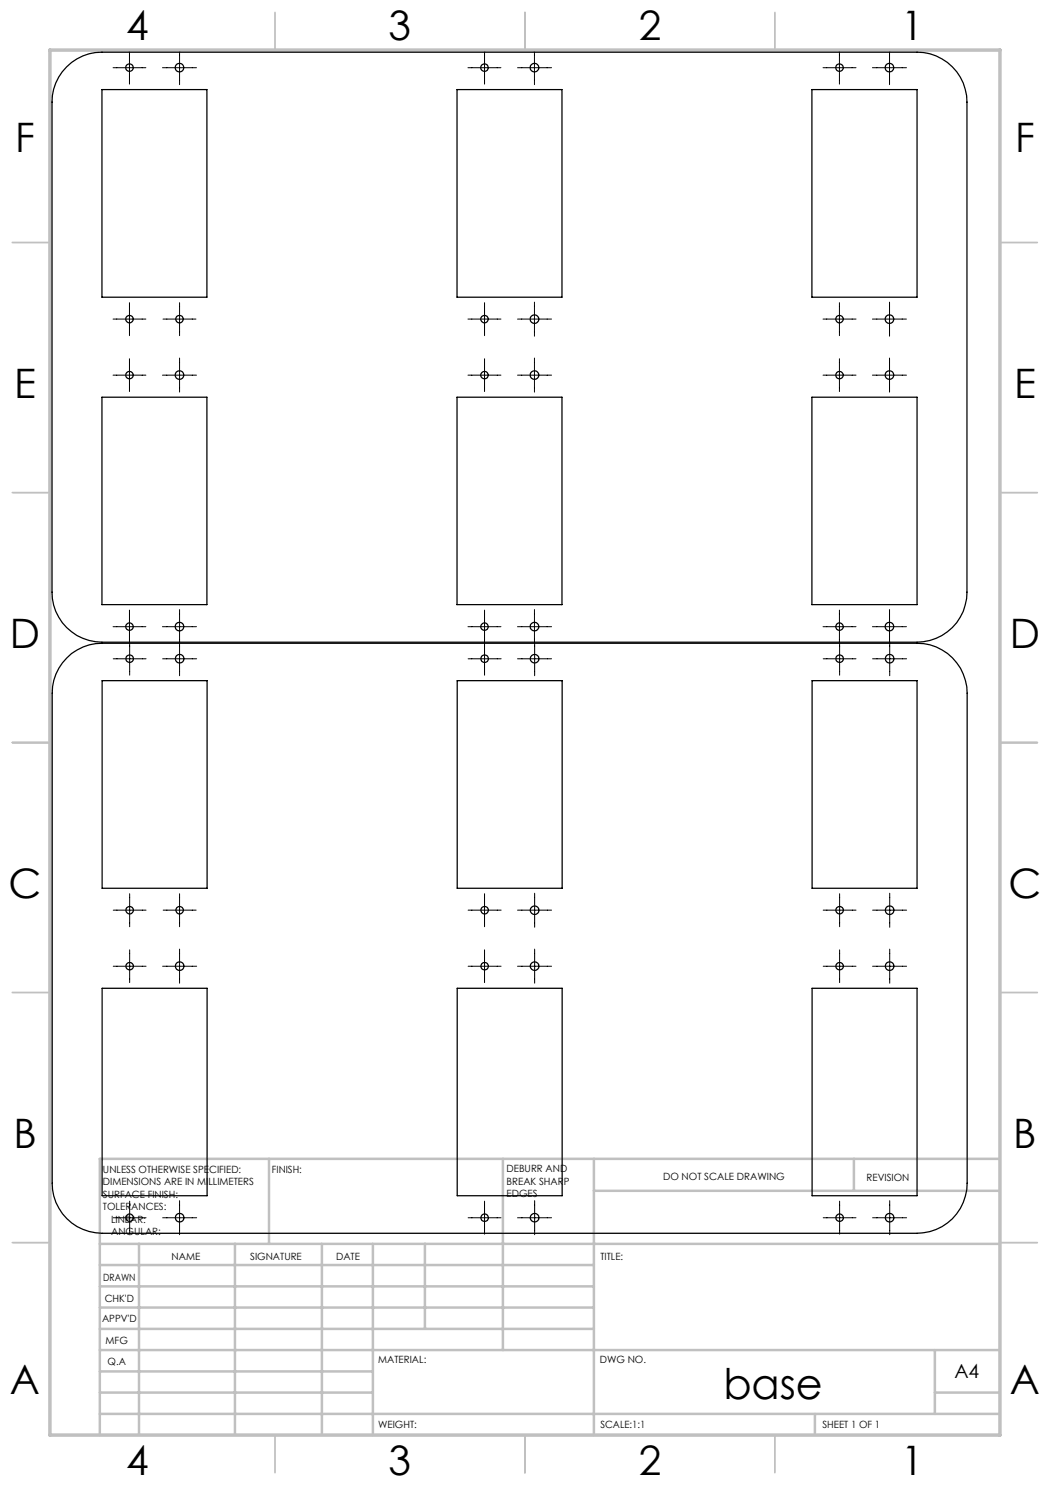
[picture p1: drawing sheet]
<svg xmlns="http://www.w3.org/2000/svg" width="210mm" height="297mm" viewBox="0 0 210 297" stroke-linecap="round" stroke-linejoin="round" font-family="sans-serif">
<g fill="none" stroke="#000" stroke-width=".2">
<path d="M22.6 13.5h6.6M25.9 10.2v6.6M32.5 13.5h6.8M35.9 10.1v6.8M93.6 13.5h6.6M96.9 10.2v6.6M103.5 13.5h6.8M106.9 10.1v6.8M164.6 13.5h6.6M167.9 10.2v6.6M174.5 13.5h6.8M177.9 10.1v6.8"/>
<path d="M22.6 75h6.6M22.6 63.8h6.6M25.9 60.5v6.6M25.9 71.8v6.5M32.5 75h6.8M32.6 63.8h6.6M35.9 60.5v6.6M35.9 71.6v6.8M93.6 75h6.6M93.6 63.8h6.6M96.9 60.5v6.6M96.9 71.8v6.5"/>
<path d="M103.5 75h6.8M103.5 63.8h6.8M106.9 60.4v6.8M106.9 71.6v6.8M164.6 75h6.6M164.6 63.8h6.6M167.9 60.5v6.6M167.9 71.8v6.5M174.5 75h6.8M174.5 63.8h6.8M177.9 60.4v6.8M177.9 71.6v6.8"/>
<path d="M22.6 125.3h6.6M22.6 131.8h6.6M25.9 122v6.6M25.9 128.4v6.6M32.5 125.3h6.8M32.5 131.8h6.8M35.9 121.9v13.2M93.6 125.3h6.6M93.6 131.8h6.6M96.9 122v13M103.5 125.3h6.8M103.5 131.8h6.8"/>
<path d="M106.9 121.9v6.8M106.9 128.3v6.8M164.6 125.3h6.6M164.6 131.8h6.6M167.9 122v13M174.5 125.3h6.8M174.5 131.8h6.8M177.9 121.9v6.8M177.9 128.3v6.8M25.9 178.7v6.6M35.9 178.7v6.6M96.9 178.7v6.6"/>
<path d="M106.9 178.6v6.9M167.9 178.7v6.6M177.9 178.6v6.9M22.6 193.2h6.6M22.6 182h6.6M25.9 190v6.5M32.5 193.2h6.8M32.6 182h6.6M35.9 189.8v6.8M93.6 193.2h6.6M93.6 182h6.6M96.9 190v6.5"/>
<path d="M103.5 193.2h6.8M103.5 182h6.8M106.9 189.8v6.8M164.6 193.2h6.6M164.6 182h6.6M167.9 190v6.5M174.5 193.2h6.8M174.5 182h6.8M177.9 189.8v6.8M22.6 243.6h6.6M25.9 240.2v6.6M32.5 243.6h6.8"/>
<path d="M35.9 240.1v6.8M93.6 243.6h6.6M96.9 240.2v6.6M103.5 243.6h6.8M106.9 240.1v6.8M164.6 243.6h6.6M167.9 240.2v6.6M174.5 243.6h6.8M177.9 240.1v6.8"/>
</g>
<g fill="none" stroke="#c0c0c0" stroke-width=".35">
<path d="M55 2.5v7.5M105 2.5v7.5M155 2.5v7.5M2.5 48.5h7.5M200 48.5h7.5M2.5 98.5h7.5M200 98.5h7.5M2.5 148.5h7.5M200 148.5h7.5M2.5 198.5h7.5M200 198.5h7.5M2.5 248.5h7.5"/>
<path d="M200 248.5h7.5M55 287v7.5M105 287v7.5M155 287v7.5"/>
</g>
<g fill="none" stroke="#c0c0c0" stroke-width=".5">
<path d="M53.8 231.8v17M100.6 231.8v38.2M118.8 231.8v55.2M118.8 238.2h81.2M170.8 231.8v6.4M200 231.8h-180v55.2M20 248.8h180M20 257.3h98.8M20 253h98.8M27.8 248.8v38.2M47 248.8v38.2M64.4 248.8v38.2"/>
<path d="M74.6 248.8v38.2M85 248.8v17M20 265.8h98.8M20 261.5h98.8M20 278.5h54.6M20 274.3h54.6M20 270h180M187 278.5h13M187 270v12.8M20 282.8h180M163 282.8v4.2"/>
</g>
<path d="M10 10h190v277h-190z" fill="none" stroke="#c0c0c0" stroke-width=".7"/>
<g fill="none" stroke="#000" stroke-width=".25">
<path d="M13.3 13.4a9.8 9.8 0 0 1 7.1-3h163a10 10 0 0 1 10 10v98a10 10 0 0 1-10 10h-163a10 10 0 0 1-10-10v-98a9.8 9.8 0 0 1 2.9-7zM20.4 17.9h21v41.5h-21zM91.4 17.9h21v41.5h-21zM162.4 17.9h21v41.5h-21zM20.4 79.4h21v41.5h-21zM91.4 79.4h21v41.5h-21zM162.4 79.4h21v41.5h-21zM13.4 131.6a9.8 9.8 0 0 1 7-2.9h163a10 10 0 0 1 10 9.9v98a10 10 0 0 1-10 10.1h-163a10 10 0 0 1-10-10.1v-98a9.8 9.8 0 0 1 3-7zM20.4 136.1h21v41.6h-21zM91.4 136.1h21v41.6h-21zM162.4 136.1h21v41.6h-21zM20.4 197.7h21v41.4h-21z"/>
<path d="M91.4 197.7h21v41.4h-21zM162.4 197.7h21v41.4h-21z"/>
<circle cx="25.9" cy="13.5" r=".75"/>
<circle cx="35.9" cy="13.5" r=".87"/>
<circle cx="96.9" cy="13.5" r=".75"/>
<circle cx="106.9" cy="13.5" r=".87"/>
<circle cx="167.9" cy="13.5" r=".76"/>
<circle cx="177.9" cy="13.5" r=".87"/>
<circle cx="25.9" cy="75" r=".75"/>
<circle cx="25.9" cy="63.8" r=".74"/>
<circle cx="35.9" cy="75" r=".87"/>
<circle cx="35.9" cy="63.8" r=".75"/>
<circle cx="96.9" cy="75" r=".75"/>
<circle cx="96.9" cy="63.8" r=".74"/>
<circle cx="106.9" cy="75" r=".87"/>
<circle cx="106.9" cy="63.8" r=".87"/>
<circle cx="167.9" cy="75" r=".76"/>
<circle cx="167.9" cy="63.8" r=".75"/>
<circle cx="177.9" cy="75" r=".87"/>
<circle cx="177.9" cy="63.8" r=".87"/>
<circle cx="25.9" cy="125.3" r=".75"/>
<circle cx="25.9" cy="131.8" r=".75"/>
<circle cx="35.9" cy="125.3" r=".87"/>
<circle cx="35.9" cy="131.7" r=".87"/>
<circle cx="96.9" cy="125.3" r=".75"/>
<circle cx="96.9" cy="131.8" r=".76"/>
<circle cx="106.9" cy="125.3" r=".87"/>
<circle cx="106.9" cy="131.7" r=".85"/>
<circle cx="167.9" cy="125.3" r=".76"/>
<circle cx="167.9" cy="131.8" r=".75"/>
<circle cx="177.9" cy="125.3" r=".87"/>
<circle cx="177.9" cy="131.7" r=".87"/>
<circle cx="25.9" cy="193.2" r=".75"/>
<circle cx="25.9" cy="182" r=".74"/>
<circle cx="35.9" cy="193.2" r=".87"/>
<circle cx="35.9" cy="182" r=".75"/>
<circle cx="96.9" cy="193.2" r=".76"/>
<circle cx="96.9" cy="182" r=".75"/>
<circle cx="106.9" cy="193.2" r=".85"/>
<circle cx="106.9" cy="182" r=".85"/>
<circle cx="167.9" cy="193.2" r=".75"/>
<circle cx="167.9" cy="182" r=".74"/>
<circle cx="177.9" cy="193.2" r=".87"/>
<circle cx="177.9" cy="182.1" r=".87"/>
<circle cx="25.9" cy="243.5" r=".75"/>
<circle cx="35.9" cy="243.5" r=".87"/>
<circle cx="96.9" cy="243.6" r=".76"/>
<circle cx="106.9" cy="243.5" r=".85"/>
<circle cx="167.9" cy="243.5" r=".75"/>
<circle cx="177.9" cy="243.5" r=".87"/>
</g>
<text font-size="8.5" x="144.7" y="279.7">base</text>
<g font-size="8.1">
<text x="25.2" y="8">4</text>
<text x="77.7" y="8">3</text>
<text x="127.7" y="8">2</text>
<text x="180.2" y="8">1</text>
<text x="3" y="30.4">F</text>
<text x="203" y="30.4">F</text>
<text x="2.8" y="79.6">E</text>
<text x="202.8" y="79.6">E</text>
<text x="2" y="129.6">D</text>
<text x="202" y="129.6">D</text>
<text x="1.7" y="179.6">C</text>
<text x="201.7" y="179.6">C</text>
<text x="2.7" y="229.6">B</text>
<text x="202.7" y="229.6">B</text>
<text x="2" y="278.9">A</text>
<text x="202" y="278.9">A</text>
<text x="25.2" y="295">4</text>
<text x="77.7" y="295">3</text>
<text x="127.7" y="295">2</text>
<text x="180.2" y="295">1</text>
</g>
<text font-size="3.9" x="190.9" y="275.5">A4</text>
<g font-size="2">
<text x="20.6" y="234.6">UNLESS OTHERWISE SPECIFIED:</text>
<text x="20.6" y="237.1">DIMENSIONS ARE IN MILLIMETERS</text>
<text x="20.6" y="239.6">SURFACE FINISH:</text>
<text x="54.4" y="234.6">FINISH:</text>
<text x="101.3" y="234.5">DEBURR AND</text>
<text x="101.3" y="237">BREAK SHARP</text>
<text x="101.3" y="239.5">EDGES</text>
<text x="132.6" y="236">DO NOT SCALE DRAWING</text>
<text x="173.3" y="236.2">REVISION</text>
<text x="20.6" y="242.1">TOLERANCES:</text>
<text x="22.2" y="244.6">LINEAR:</text>
<text x="22.2" y="247.1">ANGULAR:</text>
<text x="34.3" y="252">NAME</text>
<text x="50" y="251.9">SIGNATURE</text>
<text x="67.2" y="251.9">DATE</text>
<text x="120.1" y="251.9">TITLE:</text>
<text x="20.6" y="256.1">DRAWN</text>
<text x="20.9" y="260.3">CHK'D</text>
<text x="20.4" y="264.4">APPV'D</text>
<text x="21.1" y="268.8">MFG</text>
<text x="21.5" y="273">Q.A</text>
<text x="75.6" y="272.5">MATERIAL:</text>
<text x="120" y="272.5">DWG NO.</text>
<text x="75.6" y="285.5">WEIGHT:</text>
<text x="120.1" y="285.6">SCALE:1:1</text>
<text x="164.5" y="285.6">SHEET 1 OF 1</text>
</g>
</svg>
